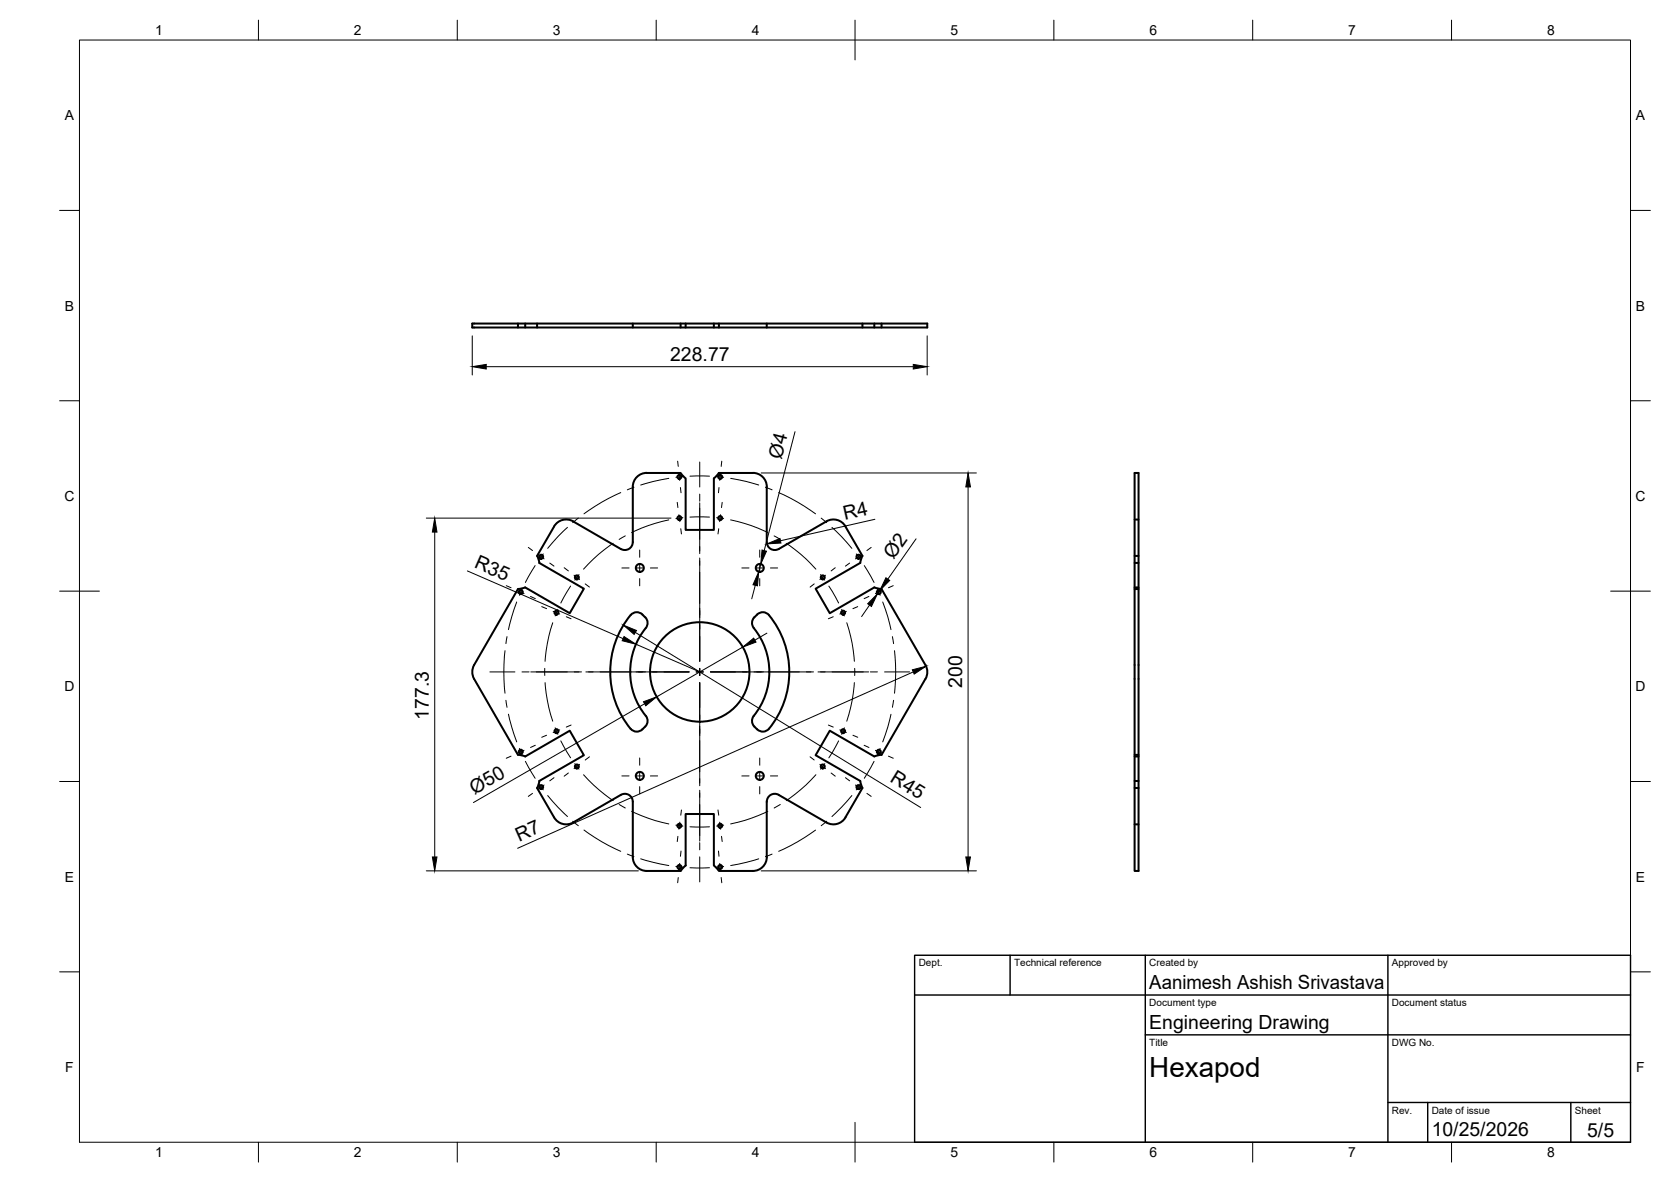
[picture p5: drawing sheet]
<svg xmlns="http://www.w3.org/2000/svg" width="420mm" height="297mm" viewBox="0 0 420 297" stroke-linecap="round" stroke-linejoin="round" font-family="sans-serif">
<!-- layer: Visible -->
<g fill="none" stroke="#000" stroke-width=".51">
<path d="M118.7 81.3h114.5v1h-114.5zM130.2 81.3v1M132.1 81.3v1M135 81.3v1M159.1 81.3v1M171.1 81.3v1M172.4 81.3v1M179.5 81.3v1M180.8 81.3v1M192.8 81.3v1M216.9 81.3v1M219.8 81.3v1"/>
<path d="M221.7 81.3v1M162.6 118.9h8.5l1.3 1.3v13h7.1v-13M162.6 118.8a3.5 3.5 0 0 0-3.5 3.5v13.9a2 2 0 0 1-3 1.8l-12-7M189.3 118.9l-8.5-.1-1.3 1.4M189.3 118.8a3.5 3.5 0 0 1 3.5 3.6v13.8a2 2 0 0 0 3 1.8l12-7a3.5 3.5 0 0 1 4.8 1.3l4.3 7.4M135.1 139.7l.5 1.8 11.2 6.4-3.5 6.2-11.2-6.5-1.8 .4-11.1 19.1M144.1 131a3.5 3.5 0 0 0-4.8 1.3l-4.3 7.4M216.9 139.7l-.6 1.8-11.2 6.4 3.5 6.2 11.2-6.5 1.9 .4 11 19.1M285.3 139.7h1M285.3 130.6h1M158.6 154.6a22.5 22.5 0 0 0 0 28.6M158.6 154.6a2.2 2.2 0 0 1 3.6 .5 1.95 1.95 0 0 1 .2 2.7"/>
<path d="M162.4 157.8a17.6 17.6 0 0 0 .3 22.5 2 2 0 0 1-.5 2.3M189.5 157.8a17.7 17.7 0 0 1-.2 22.5 2 2 0 0 0 .4 2.3M189.5 157.8a2.24 2.24 0 0 1 .9-3.4 2 2 0 0 1 2.9 .2 22.5 22.5 0 0 1 0 28.6M285.3 148h1v70.9h-1zM285.3 148v-29.1h1v29.1M285.3 147.6h1M285.3 141.5h1M119.2 167.1a3.5 3.5 0 0 0 0 3.5l11 19.1 1.9 .4 11.2-6.5 3.5 6.2-11.2 6.5-.5 1.7M232.7 167.1a3.4 3.4 0 0 1 0 3.5l-11 19.1-1.9 .4-11.2-6.5-3.5 6.2 11.2 6.4 .6 1.8-4.3 7.4a3.5 3.5 0 0 1-4.8 1.3l-12-7a2.02 2.02 0 0 0-3 1.8v13.9a3.5 3.5 0 0 1-3.5 3.5M135 198l4.3 7.4a3.5 3.5 0 0 0 4.8 1.3M162.2 182.6a2.24 2.24 0 0 1-3.6 .5M189.7 182.6a2.26 2.26 0 0 0 3.6 .5"/>
<path d="M285.3 198h1M285.3 196.3h1M285.3 190.1h1M285.3 189.7h1M144.1 206.7l12-7a2 2 0 0 1 3 1.8v13.9a3.5 3.5 0 0 0 3.5 3.5h8.5M171.2 218.9l1.2-1.4v-12.9h7.1v12.9l1.3 1.4h8.5M285.3 207.2h1"/>
<circle cx="170.8" cy="119.8" r=".5"/>
<circle cx="181.1" cy="119.8" r=".5"/>
<circle cx="136.1" cy="139.9" r=".5"/>
<circle cx="170.8" cy="130.2" r=".5"/>
<circle cx="181.1" cy="130.2" r=".5"/>
<circle cx="215.8" cy="139.9" r=".5"/>
<circle cx="130.9" cy="148.8" r=".5"/>
<circle cx="139.9" cy="154" r=".5"/>
<circle cx="145" cy="145.1" r=".5"/>
<circle cx="160.9" cy="142.7" r="1.01"/>
<circle cx="191" cy="142.7" r="1.01"/>
<circle cx="206.9" cy="145.1" r=".5"/>
<circle cx="212" cy="154" r=".5"/>
<circle cx="221" cy="148.8" r=".5"/>
<circle cx="175.9" cy="168.9" r="12.5"/>
<circle cx="130.9" cy="188.9" r=".5"/>
<circle cx="136.1" cy="197.8" r=".5"/>
<circle cx="139.9" cy="183.7" r=".5"/>
<circle cx="145" cy="192.6" r=".5"/>
<circle cx="160.9" cy="195" r="1.01"/>
<circle cx="191" cy="195" r="1.01"/>
<circle cx="206.9" cy="192.6" r=".5"/>
<circle cx="212" cy="183.7" r=".5"/>
<circle cx="215.8" cy="197.8" r=".5"/>
<circle cx="221" cy="188.9" r=".5"/>
<circle cx="170.8" cy="207.5" r=".5"/>
<circle cx="170.8" cy="217.9" r=".5"/>
<circle cx="181.1" cy="217.9" r=".5"/>
<circle cx="181.1" cy="207.5" r=".5"/>
</g>
<!-- layer: BORDER -->
<g fill="none" stroke="#000" stroke-width=".25">
<path d="M20 10.1h390v276.9h-390zM65 5.1v5M115 5.1v5M165 5.1v5M215 5.1v10M265 5.1v5M315 5.1v5M365 5.1v5M15 52.9h5M410 52.9h5M15 100.7h5M410 100.7h5"/>
<path d="M15 148.6h10M405 148.6h10M15 196.4h5M410 196.4h5M15 244.2h5M410 244.2h5M65 287v5M115 287v5M165 287v5M215 282.1v9.9M265 287v5M315 287v5"/>
<path d="M365 287v5"/>
</g>
<!-- layer: TITLEBLOCK -->
<path d="M230 240.1h180v46.9h-180zM230 250h180M254 240.1v9.9M288 240.1v46.9M349 240.1v46.9M288 260.1h122M349 277.1h61M359 277.1v9.9M395 277.1v9.9" fill="none" stroke="#000" stroke-width=".36"/>
<!-- layer: Smart Centers -->
<g fill="none" stroke="#000" stroke-width=".25">
<path d="M170.4 115.9l.1 1.3M170.7 119l.2 1.7M171.7 119.8l-1.8 .1M173.5 119.7h4.9M175.9 116.1v6.3M180.2 119.8l1.8 .1M181.2 119l-.2 1.7M181.5 115.9l-.2 1.3M132.8 137.6l1.1 .8M135.3 139.4l1.5 1M136.6 139.2l-1 1.4M142.7 132.5l-2.4 2.3-2.6 3"/>
<path d="M145.4 130.2l-1.4 1.1M154.2 136.5l-3.6 2.7-3.9 3.8M156.1 123.8l-4.8 2.4-4.5 2.9M157.2 134.7l-1.5 .9M159.4 122.5l-1.7 .6M160.8 138.2v1.8M168.2 120.2l-3.9 .8-3.2 .9M168.2 130.6l-5.2 1.5-4.2 1.7M170.3 126.2l.2 1.4M170.7 129.3l.2 1.8M171.1 122.5l.1 1.3M171.2 132.9l.1 1.3"/>
<path d="M171.7 130.1l-1.8 .2M173.5 129.9h4.9M175.9 124.2v1.7M175.9 126.4v12.7M180.2 130.1l1.8 .2M180.7 132.9l-.2 1.3M180.8 122.5l-.1 1.3M181.2 129.3l-.2 1.8M181.6 126.2l-.2 1.4M183.7 130.6l5.2 1.5 4.2 1.7M183.7 120.2l3.9 .8 3.2 .9M191 138.2v1.8"/>
<path d="M192.5 122.5l1.6 .6M194.6 134.7l1.6 .9M195.8 123.8l4.8 2.4 4.5 2.9M197.7 136.5l3.6 2.7 3.8 3.8M206.5 130.2l1.4 1.1M209.2 132.5l2.3 2.3 2.7 3M215.3 139.2l1 1.4M216.5 139.4l-1.4 1M219.1 137.6l-1.1 .8M127.3 147.2l1.2 .5M127.5 160l-.3 1.7M129.9 151.3l-1.2 3.8-.9 3.1"/>
<path d="M130.1 148.4l1.7 .8M131.3 148l-.7 1.6M133.4 149.9l1.2 .5M134.6 142.1l-2.5 4.3M136.2 152.4l1.2 .6M138.2 141.5l1.1 .8M139 156.5l-1.4 5.2-.5 4.5M139.1 153.6l1.6 .7M140.3 153.1l-.7 1.7M141.9 142.7l1 .8M142.4 155l1.2 .5M143.5 147.3l-2.5 4.2"/>
<path d="M144.3 144.6l1.4 1M145.6 144.4l-1.1 1.4M147.2 146.7l1 .8M156.4 142.7h1.8M160 142.7h1.8M160.8 141.8v1.8M160.8 145.4v1.8M163.5 142.7h1.9M175.9 140.2v26M186.5 142.7h1.8M190.1 142.7h1.8M191 141.8v1.8"/>
<path d="M191 145.4v1.8M193.7 142.7h1.8M204.7 146.7l-1 .8M206.3 144.4l1.1 1.4M207.6 144.6l-1.5 1M208.4 147.3l2.5 4.2M209.5 155l-1.2 .5M210 142.7l-1 .8M211.6 153.1l.7 1.7M212.8 153.6l-1.6 .7M212.9 156.5l1.4 5.2 .5 4.5M213.6 141.5l-1 .8"/>
<path d="M215.7 152.4l-1.2 .6M217.3 142.1l2.5 4.3M218.5 149.9l-1.2 .5M220.6 148l.7 1.6M221.8 148.4l-1.7 .8M222 151.3l1.2 3.8 .8 3.1M224.4 160l.3 1.7M224.6 147.2l-1.2 .5M123.2 168.9h6.3M127 163.5l-.3 5.4 .3 5.3M127.2 176l.3 1.7M127.8 179.5l.9 3.2 1.2 3.7"/>
<path d="M131.3 168.9h1.7M133.5 168.9h12.7M137 168v1.7M137.1 171.5l.5 4.5 1.4 5.2M147.3 168.9h26M175 168.9h1.8M175.9 168v1.8M175.9 171.5v26M178.6 168.9h26M205.7 168.9h12.7M214.8 171.5l-.5 4.5-1.4 5.2M214.9 168v1.8"/>
<path d="M218.8 168.9h1.8M222.4 168.9h6.3M224 179.5l-.8 3.2-1.2 3.7M224.7 176l-.3 1.7M224.9 163.5l.3 5.4-.3 5.3M128.5 190l-1.2 .5M130.6 188.1l.7 1.6M131.8 188.6l-1.7 .7M132.1 191.3l2.5 4.3M133.9 199.4l-1.1 .7M134.6 187.3l-1.2 .5M135.6 197.1l1 1.4"/>
<path d="M136.8 197.3l-1.5 1M137.4 184.8l-1.2 .5M137.7 199.9l2.6 3 2.4 2.3M139.3 195.4l-1.1 .8M139.6 182.9l.7 1.6M140.7 183.4l-1.6 .7M141 186.2l2.5 4.2M142.9 194.3l-1 .8M143.6 182.2l-1.2 .5M144.5 191.9l1.1 1.4M145.7 192.1l-1.4 1.1M146.7 194.7l3.9 3.8 3.6 2.7"/>
<path d="M148.2 190.2l-1 .8M156.4 195h1.8M160 195h1.8M160.8 190.5v1.8M160.8 194.1v1.8M160.8 197.7v1.8M163.5 195h1.9M175.9 198.6v12.8M186.5 195h1.8M190.1 195h1.8M191 190.5v1.8M191 194.1v1.8"/>
<path d="M191 197.7v1.8M193.7 195h1.8M203.7 190.2l1 .8M205.1 194.7l-3.8 3.8-3.6 2.7M206.1 192.1l1.5 1.1M207.4 191.9l-1.1 1.4M208.3 182.2l1.2 .5M209 194.3l1 .8M210.9 186.2l-2.5 4.2M211.2 183.4l1.6 .7M212.3 182.9l-.7 1.6M212.6 195.4l1 .8"/>
<path d="M214.2 199.9l-2.7 3-2.3 2.3M214.5 184.8l1.2 .5M215.1 197.3l1.4 1M216.3 197.1l-1 1.4M217.3 187.3l1.2 .5M218 199.4l1.1 .7M219.8 191.3l-2.5 4.3M220.1 188.6l1.7 .7M221.3 188.1l-.7 1.6M223.4 190l1.2 .5M144 206.4l1.4 1.1M146.8 208.6l4.5 2.9 4.8 2.4"/>
<path d="M155.7 202.2l1.5 .9M157.7 214.6l1.7 .7M158.8 203.9l4.2 1.7 5.2 1.5M161.1 215.8l3.2 .9 3.9 .8M169.9 217.7l1.8 .2M169.9 207.4l1.8 .2M170.5 210.2l-.2 1.3M170.9 217l-.2 1.7M170.9 206.6l-.2 1.8M171.2 213.9l-.1 1.3M171.3 203.5l-.1 1.4M173.5 218.1h4.9"/>
<path d="M173.5 207.8h4.9M175.9 211.8v1.8M175.9 215.3v6.3M180.5 203.5l.2 1.4M180.7 213.9l.1 1.3M181 206.6l.2 1.8M181 217l.2 1.7M181.4 210.2l.2 1.3M182 207.4l-1.8 .2M182 217.7l-1.8 .2M190.8 215.8l-3.2 .9-3.9 .8M193.1 203.9l-4.2 1.7-5.2 1.5"/>
<path d="M194.1 214.6l-1.6 .7M196.2 202.2l-1.6 .9M205.1 208.6l-4.5 2.9-4.8 2.4M207.9 206.4l-1.4 1.1M170.5 220.5l-.1 1.3M181.3 220.5l.2 1.3"/>
</g>
<!-- layer: FD_Dimensions -->
<g fill="none" stroke="#000" stroke-width=".25">
<path d="M118.7 84.4v9.8M122.3 92.1h107.3M233.1 84.4v9.8M191.4 118.9h54.1M199.9 108.5l-7.7 29.9M107.2 130.2h61.5M109.3 133.7v81.7M220 130.5l-23.8 5.4M230.3 135.4l-7.1 10.1M243.4 122.4v93M117.5 143.5l39.2 17M159.7 158.9l71.8 44"/>
<path d="M189.9 147.1l-.9 3.4M191.3 141.8l-.5 1.9M192.8 159.1l-3 1.8M218.6 152.1l-2 2.8M221.2 148.4l-.6 .8M159.9 161.9l16 7M162.1 176.9l-43.1 24.8M186.8 162.6l-21.7 12.5M229.6 168.9l-99.4 44.3M107.2 218.8h53.3M191.4 218.8h54.1"/>
</g>
<g fill="#000" stroke="#000" stroke-width=".25">
<path d="M118.7 92.1l3.6-.5v1.1zM229.6 91.6l3.5 .5-3.5 .6zM109.3 130.2l.6 3.5h-1.2zM191.6 138.2l1.1 .3-1.4 3.3zM192.8 136.7l3.3-1.4 .3 1.2zM243.4 118.9l.6 3.5h-1.2zM156.9 160l3 1.9-3.5-.9zM156.8 157.1l3.2 1.3-.6 1zM190.8 143.7l-.3 3.5-1.2-.3zM220.6 149.2l-1.5 3.2-.9-.7zM222.8 145.2l.9 .7-2.5 2.5zM161.8 176.3l3.3-1.2-2.7 2.3z"/>
<path d="M186.8 162.6l2.7-2.2 .6 1zM229.4 168.3l3.4-.9-2.9 2zM108.7 215.4h1.2l-.6 3.4zM242.8 215.4h1.2l-.6 3.4z"/>
</g>
<text font-size="7" x="289" y="270.6">Hexapod</text>
<g font-size="4.9">
<text x="168.5" y="90.7">228.77</text>
<text x="196.5" y="115.6" transform="rotate(-75 196.5 115.6)">Ø4</text>
<text x="212.4" y="130.8" transform="rotate(-13 212.4 130.8)">R4</text>
<text x="119" y="142.5" transform="rotate(24 119 142.5)">R35</text>
<text x="224.7" y="140.8" transform="rotate(-55 224.7 140.8)">Ø2</text>
<text x="242" y="172.9" transform="rotate(-90 242 172.9)">200</text>
<text x="107.8" y="180.8" transform="rotate(-90 107.8 180.8)">177.3</text>
<text x="223.6" y="196.4" transform="rotate(32 223.6 196.4)">R45</text>
<text x="119.3" y="199.8" transform="rotate(-30 119.3 199.8)">Ø50</text>
<text x="130.5" y="211.5" transform="rotate(-24 130.5 211.5)">R7</text>
<text x="289" y="248.5">Aanimesh Ashish Srivastava</text>
<text x="289" y="258.6">Engineering Drawing</text>
<text x="360" y="285.5">10/25/2026</text>
<text x="399.1" y="285.7">5/5</text>
</g>
<g font-size="3.5">
<text x="39" y="8.8">1</text>
<text x="89" y="8.8">2</text>
<text x="139" y="8.8">3</text>
<text x="189" y="8.8">4</text>
<text x="239" y="8.8">5</text>
<text x="289" y="8.8">6</text>
<text x="339" y="8.8">7</text>
<text x="389" y="8.8">8</text>
<text x="16.3" y="30.2">A</text>
<text x="411.3" y="30.2">A</text>
<text x="16.3" y="78">B</text>
<text x="411.3" y="78">B</text>
<text x="16.2" y="125.9">C</text>
<text x="411.2" y="125.9">C</text>
<text x="16.2" y="173.7">D</text>
<text x="411.2" y="173.7">D</text>
<text x="16.3" y="221.6">E</text>
<text x="411.3" y="221.6">E</text>
<text x="16.4" y="269.4">F</text>
<text x="411.4" y="269.4">F</text>
<text x="39" y="290.8">1</text>
<text x="89" y="290.8">2</text>
<text x="139" y="290.8">3</text>
<text x="189" y="290.8">4</text>
<text x="239" y="290.8">5</text>
<text x="289" y="290.8">6</text>
<text x="339" y="290.8">7</text>
<text x="389" y="290.8">8</text>
</g>
<g font-size="2.5">
<text x="231" y="242.9">Dept.</text>
<text x="255" y="242.9">Technical reference</text>
<text x="289" y="242.9">Created by</text>
<text x="350" y="242.9">Approved by</text>
<text x="289" y="252.8">Document type</text>
<text x="350" y="252.8">Document status</text>
<text x="289" y="262.9">Title</text>
<text x="350" y="262.9">DWG No.</text>
<text x="350" y="279.9">Rev.</text>
<text x="360" y="279.9">Date of issue</text>
<text x="396" y="279.9">Sheet</text>
</g>
</svg>
